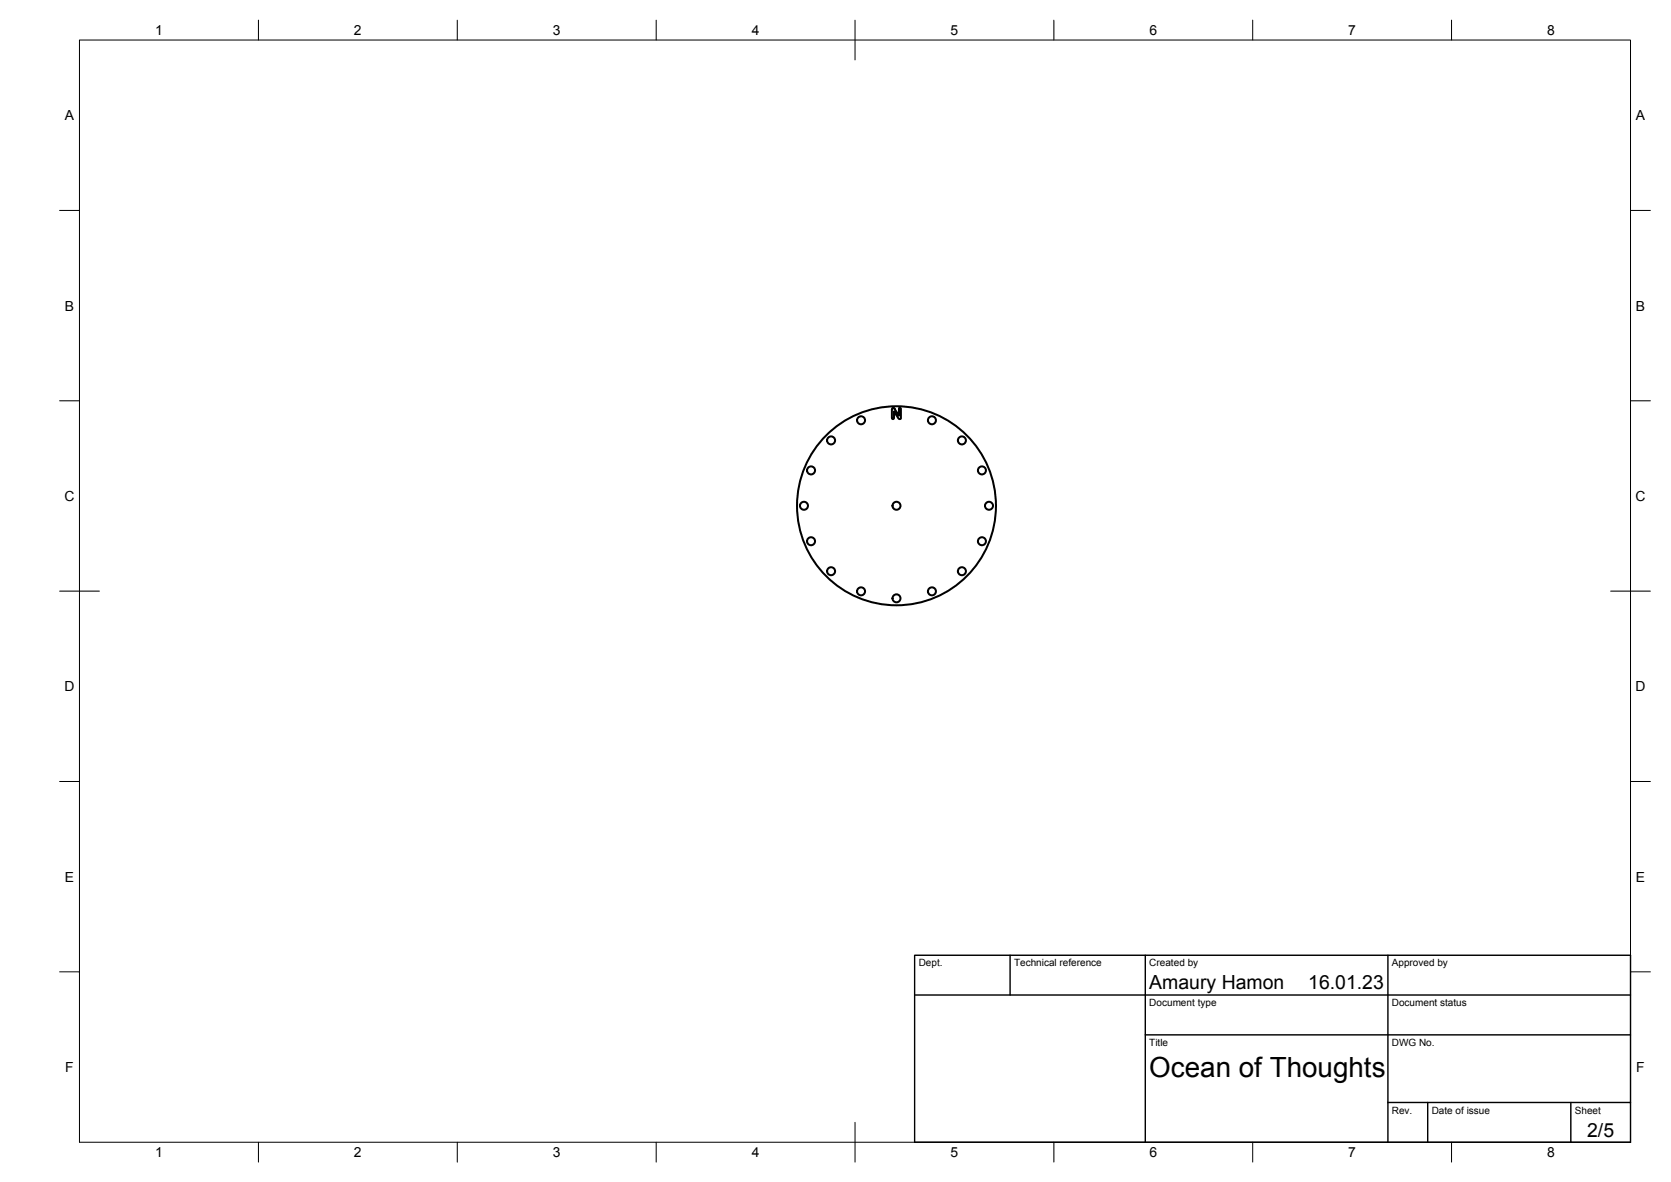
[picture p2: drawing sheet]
<svg xmlns="http://www.w3.org/2000/svg" width="420mm" height="297mm" viewBox="0 0 420 297" stroke-linecap="round" stroke-linejoin="round" font-family="sans-serif">
<!-- layer: Visible -->
<g fill="none" stroke="#000" stroke-width=".51">
<path d="M224.4 102.6l.5 .1 1.1 1.7v-1.7l.2-.2 .3 .1-.1 2.7-.5-.2-1.1-1.7v1.7l-.5 .1z"/>
<circle cx="203.9" cy="118.2" r="1.01"/>
<circle cx="209" cy="110.7" r="1.01"/>
<circle cx="216.5" cy="105.6" r="1.01"/>
<circle cx="234.3" cy="105.6" r="1.01"/>
<circle cx="241.9" cy="110.7" r="1.01"/>
<circle cx="246.9" cy="118.2" r="1.01"/>
<circle cx="202.2" cy="127.1" r="1.01"/>
<circle cx="203.9" cy="136" r="1.01"/>
<circle cx="225.4" cy="127.1" r="25"/>
<circle cx="225.4" cy="127.1" r="1.01"/>
<circle cx="246.9" cy="136" r="1.01"/>
<circle cx="248.7" cy="127.1" r="1.01"/>
<circle cx="209" cy="143.5" r="1.01"/>
<circle cx="216.5" cy="148.6" r="1.01"/>
<circle cx="225.4" cy="150.4" r="1.01"/>
<circle cx="234.3" cy="148.6" r="1.01"/>
<circle cx="241.9" cy="143.5" r="1.01"/>
</g>
<!-- layer: BORDER -->
<g fill="none" stroke="#000" stroke-width=".25">
<path d="M20 10.1h390v276.9h-390zM65 5.1v5M115 5.1v5M165 5.1v5M215 5.1v10M265 5.1v5M315 5.1v5M365 5.1v5M15 52.9h5M410 52.9h5M15 100.7h5M410 100.7h5"/>
<path d="M15 148.6h10M405 148.6h10M15 196.4h5M410 196.4h5M15 244.2h5M410 244.2h5M65 287v5M115 287v5M165 287v5M215 282.1v9.9M265 287v5M315 287v5"/>
<path d="M365 287v5"/>
</g>
<!-- layer: TITLEBLOCK -->
<path d="M230 240.1h180v46.9h-180zM230 250h180M254 240.1v9.9M288 240.1v46.9M349 240.1v46.9M288 260.1h122M349 277.1h61M359 277.1v9.9M395 277.1v9.9" fill="none" stroke="#000" stroke-width=".36"/>
<text font-size="7" x="289" y="270.6">Ocean of Thoughts</text>
<g font-size="4.9">
<text x="289" y="248.5">Amaury Hamon</text>
<text x="329" y="248.5">16.01.23</text>
<text x="399.1" y="285.7">2/5</text>
</g>
<g font-size="3.5">
<text x="39" y="8.8">1</text>
<text x="89" y="8.8">2</text>
<text x="139" y="8.8">3</text>
<text x="189" y="8.8">4</text>
<text x="239" y="8.8">5</text>
<text x="289" y="8.8">6</text>
<text x="339" y="8.8">7</text>
<text x="389" y="8.8">8</text>
<text x="16.3" y="30.2">A</text>
<text x="411.3" y="30.2">A</text>
<text x="16.3" y="78">B</text>
<text x="411.3" y="78">B</text>
<text x="16.2" y="125.9">C</text>
<text x="411.2" y="125.9">C</text>
<text x="16.2" y="173.7">D</text>
<text x="411.2" y="173.7">D</text>
<text x="16.3" y="221.6">E</text>
<text x="411.3" y="221.6">E</text>
<text x="16.4" y="269.4">F</text>
<text x="411.4" y="269.4">F</text>
<text x="39" y="290.8">1</text>
<text x="89" y="290.8">2</text>
<text x="139" y="290.8">3</text>
<text x="189" y="290.8">4</text>
<text x="239" y="290.8">5</text>
<text x="289" y="290.8">6</text>
<text x="339" y="290.8">7</text>
<text x="389" y="290.8">8</text>
</g>
<g font-size="2.5">
<text x="231" y="242.9">Dept.</text>
<text x="255" y="242.9">Technical reference</text>
<text x="289" y="242.9">Created by</text>
<text x="350" y="242.9">Approved by</text>
<text x="289" y="252.8">Document type</text>
<text x="350" y="252.8">Document status</text>
<text x="289" y="262.9">Title</text>
<text x="350" y="262.9">DWG No.</text>
<text x="350" y="279.9">Rev.</text>
<text x="360" y="279.9">Date of issue</text>
<text x="396" y="279.9">Sheet</text>
</g>
</svg>
